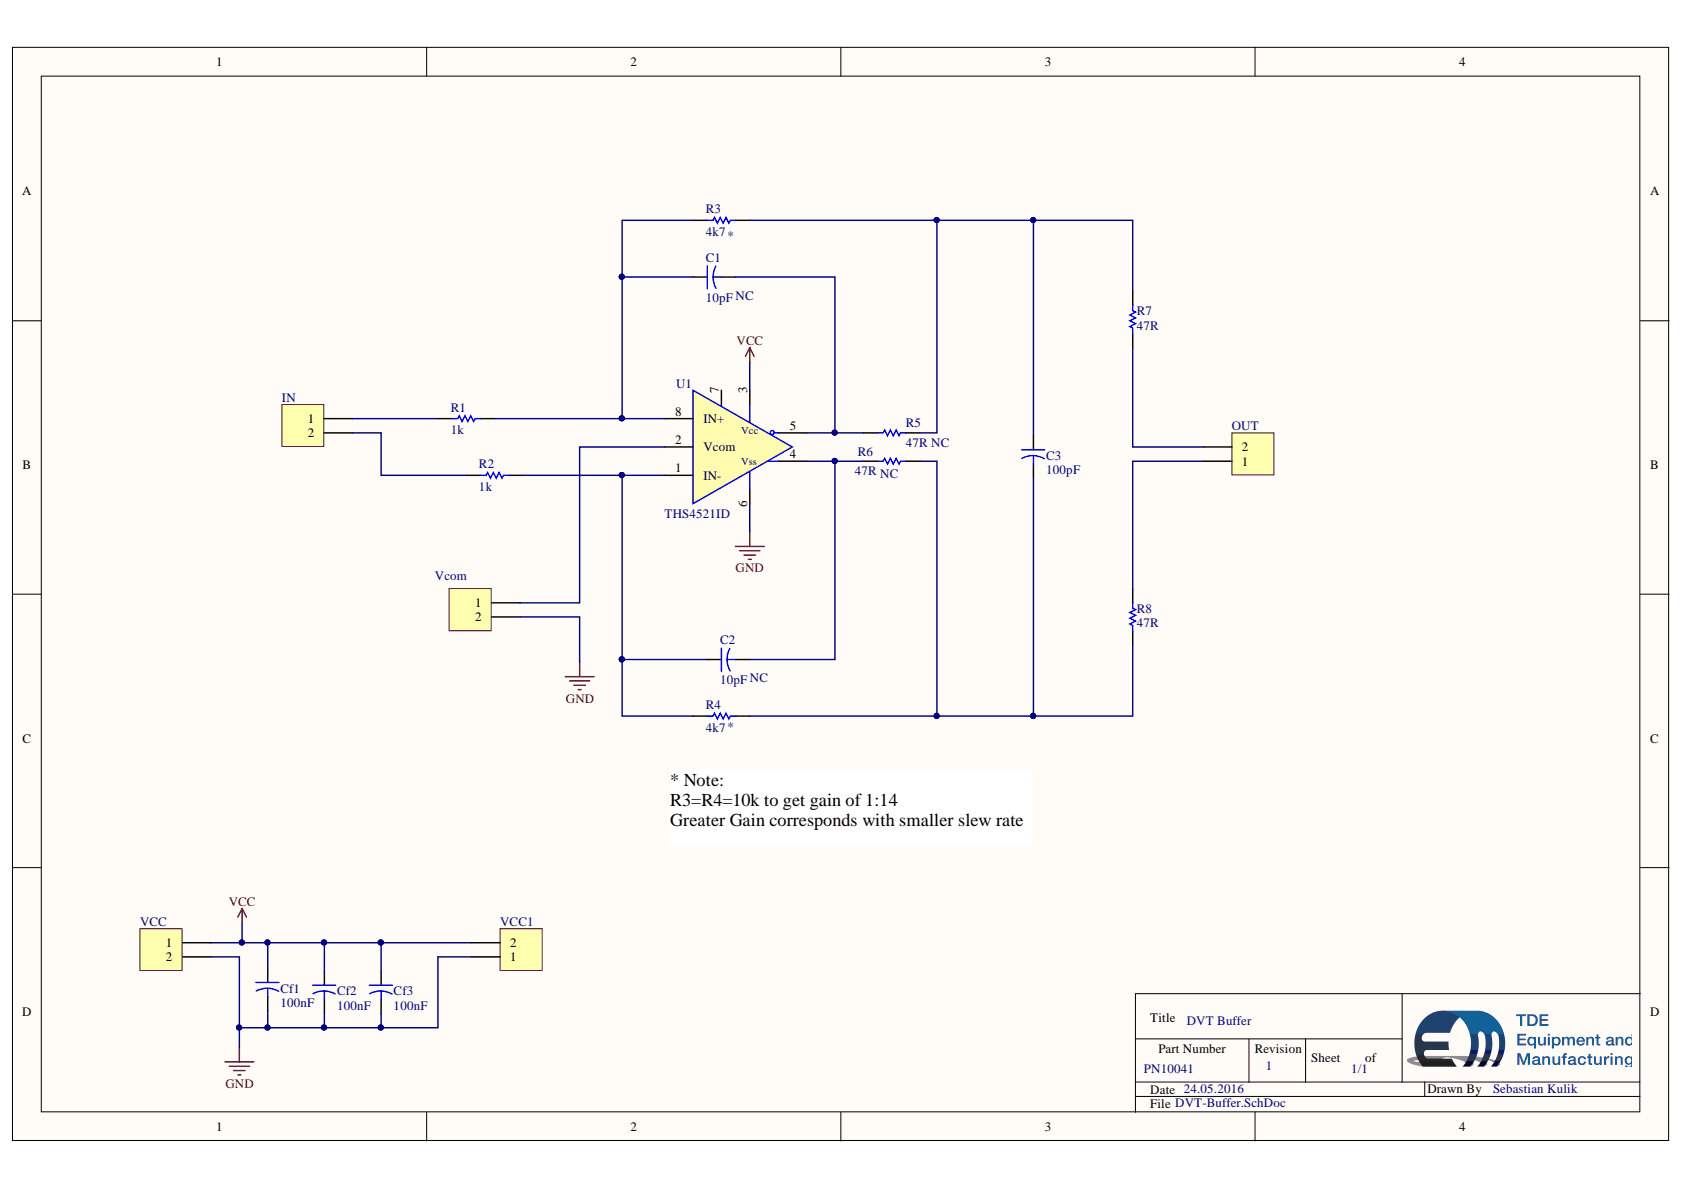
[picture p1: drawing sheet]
# Altium project DVT-Buffer.PrjPcb
1 sheet, 20 parts. Net scope: global (net labels, ports and power ports of the same name join across sheets).
Board file: DVT-Buffer.PcbDoc

## Sheet DVT-Buffer.SchDoc: DVT Buffer
size A4; SheetNumber: 1; SheetTotal: 1; PartNumber: PN10041; Drawn By: Sebastian Kulik

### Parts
C1  value 10pF  [Dummy-10mm]  (hidden comment: Capacitor-Dummy-THT)
C2  value 10pF  [Dummy-10mm]  (hidden comment: Capacitor-Dummy-THT)
C3  value 100pF  [Dummy-10mm]  (hidden comment: Capacitor-Dummy-THT)
Cf1  value 100nF  [Dummy-10mm]  (hidden comment: Capacitor-Dummy-THT)
Cf2  value 100nF  [Dummy-10mm]  (hidden comment: Capacitor-Dummy-THT)
Cf3  value 100nF  [Dummy-10mm]  (hidden comment: Capacitor-Dummy-THT)
IN  PHOENIX_1715721  [Phoenix-2-5_08]  (value not drawn)
OUT  PHOENIX_1715721  [Phoenix-2-5_08]  (value not drawn)
R1  value 1k  [Dummy-10mm]  (hidden comment: Resistor-Dummy-THT)
R2  value 1k  [Dummy-10mm]  (hidden comment: Resistor-Dummy-THT)
R3  value 4k7  [Dummy-10mm]  (hidden comment: Resistor-Dummy-THT)
R4  value 4k7  [Dummy-10mm]  (hidden comment: Resistor-Dummy-THT)
R5  value 47R  [Dummy-10mm]  (hidden comment: Resistor-Dummy-THT)
R6  value 47R  [Dummy-10mm]  (hidden comment: Resistor-Dummy-THT)
R7  value 47R  [Dummy-10mm]  (hidden comment: Resistor-Dummy-THT)
R8  value 47R  [Dummy-10mm]  (hidden comment: Resistor-Dummy-THT)
U1  THS4521ID  [TSSOP8]
VCC  PHOENIX_1715721  [Phoenix-2-5_08]  (value not drawn)
VCC1  PHOENIX_1715721  [Phoenix-2-5_08]  (value not drawn)
Vcom  Plug_2_90_2.54  [HDR1X2]  (value not drawn)

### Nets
GND: Cf1.2 Cf2.2 Cf3.2 U1.6(Vss) VCC.2 VCC1.1 Vcom.2
VCC: Cf1.1 Cf2.1 Cf3.1 U1.3(Vcc) VCC.1 VCC1.2
NetC1_1: C1.1 R1.2 R3.1 U1.8(IN+)
NetC1_2: C1.2 R5.1 U1.5(OUT+)
NetC2_1: C2.1 R2.2 R4.1 U1.1(IN-)
NetC2_2: C2.2 R6.1 U1.4(OUT-)
NetC3_1: C3.1 R3.2 R5.2 R7.2
NetC3_2: C3.2 R4.2 R6.2 R8.1
NetIN_1: IN.1 R1.1
NetIN_2: IN.2 R2.1
NetOUT_1: OUT.1 R8.2
NetOUT_2: OUT.2 R7.1
NetU1_2: U1.2(Vcom) Vcom.1

Not connected (* = marked no-connect by the designer): U1 7(PD)

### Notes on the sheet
- (near R3) *
- (near C1) NC
- NC
- (near R6) NC
- (near R4) *
- (near C2) NC
- (near R4) * Note:
  R3=R4=10k to get gain of 1:14
  Greater Gain corresponds with smaller slew rate
- 1
- 1/1
